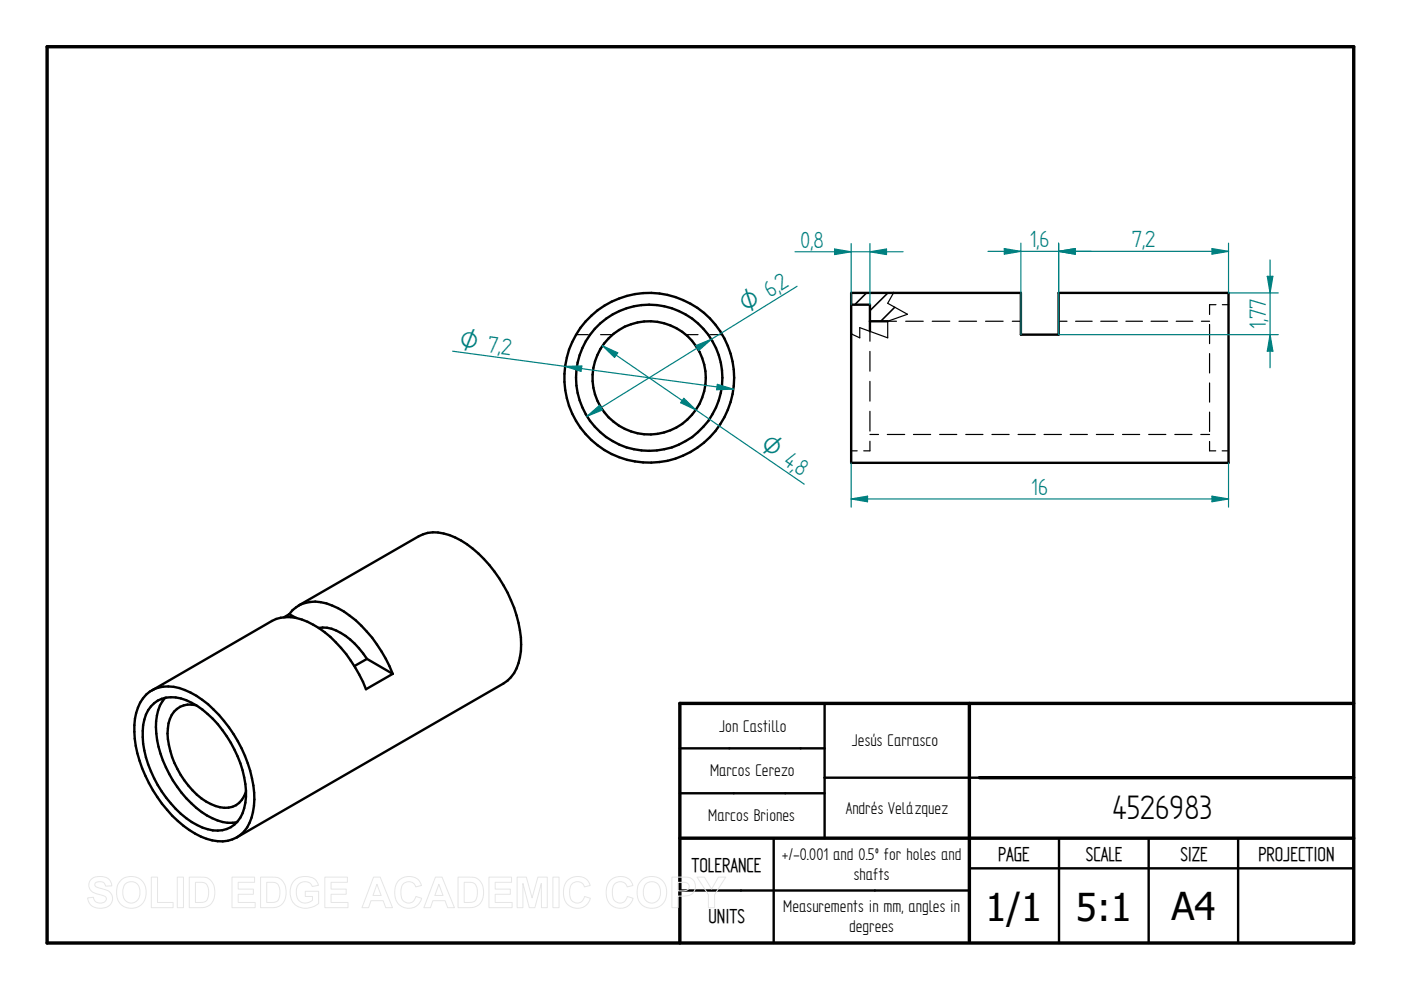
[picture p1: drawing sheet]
<svg xmlns="http://www.w3.org/2000/svg" width="297mm" height="210mm" viewBox="0 0 297 210" stroke-linecap="round" stroke-linejoin="round" font-family="sans-serif">
<path d="M10 9.9h277v190h-277zM205.5 149.1v50.5M287 149.1h-142.9v50.8M144.1 177.7h142.9M207.6 164.9h79.4" fill="none" stroke="#000" stroke-width=".72"/>
<g fill="none" stroke="#000" stroke-width=".51">
<path d="M180.5 64.6h3.9v5.6M180.5 62.1h35.9v8.9h8v-8.9h36.1v36h-80zM184.4 68.1h3.8M61.3 130.2a6.9 6.9 0 0 1 7.9-2.3 21.5 21.5 0 0 1 10.7 8.8 28.7 28.7 0 0 1 3.4 6.2M61.3 130.2l1.5 .8M61.3 130.2l-1.1 .7M63.3 128.4l25.5-14.7a8.9 8.9 0 0 1 8.9 .9 28.2 28.2 0 0 1 12.8 22.1 10 10 0 0 1-2.9 7.6l-57.4 33.2M67.6 133.1a7.4 7.4 0 0 1 5.7 1.7 17.5 17.5 0 0 1 4.5 4.9M77.8 139.7l5.5 3.2M77.8 139.7l-2.7 1.5M31 147.3a7.4 7.4 0 0 1 8.2-1 21.7 21.7 0 0 1 9.4 7.9 27.3 27.3 0 0 1 5.3 15.3 9.9 9.9 0 0 1-2.9 7.5 7.8 7.8 0 0 1-8.4 .4 25.4 25.4 0 0 1-11.8-12.9 21.1 21.1 0 0 1-1.9-13.3 8.1 8.1 0 0 1 2.1-3.9zM32 149.8a6.3 6.3 0 0 1 7.5-1.3 21.9 21.9 0 0 1 10.9 11.9 16.8 16.8 0 0 1 1 12 5.8 5.8 0 0 1-7.4 3.4 17.6 17.6 0 0 1-8.8-6.7 22.8 22.8 0 0 1-4.9-14.1 8.6 8.6 0 0 1 1.7-5.2z"/>
<path d="M35 148a9.4 9.4 0 0 0-1.9 7.5 24.4 24.4 0 0 0 10.8 17.4 8.8 8.8 0 0 0 6.3 1.4M41.6 149.5a4.6 4.6 0 0 0-5.9 3.9 16.1 16.1 0 0 0 2.6 10.9 14.3 14.3 0 0 0 8.3 6.9 4.4 4.4 0 0 0 5.6-3.3M83.3 142.9l-5.7 3.2a27.2 27.2 0 0 0-11.2-13.6 8.8 8.8 0 0 0-8.7-.8l-25.5 14.7M144.1 158.7h30.7M174.8 149.1v28.6M144.1 168.2h30.7M164 177.7v22.2M207.6 164.9h-32.8M224.5 177.7v22.2M243.5 177.7v22.2M262.5 177.7v22.2M144.1 188.8h61.4"/>
<path d="M205.5 184.1h81.5"/>
<circle cx="137.6" cy="80.1" r="18"/>
<circle cx="137.6" cy="80.1" r="12"/>
<circle cx="137.6" cy="80.1" r="15.5"/>
</g>
<g fill="none" stroke="#000" stroke-width=".25">
<path d="M122.1 71h2.6M127.3 71h2.6M145.4 71h2.6M150.6 71h2.6M184.4 70.2v2.1M184.4 74.5v4.2M188.2 68.1v3.5l-5.9-2.1v2.1l-1.8-.8M188.2 68.1h1.9M189.4 62.1l-1.2 2.2 4.2 2.3-4.2 1.5M192 68.1h3.7M197.7 68.1h3.7M203.3 68.1h3.7"/>
<path d="M209 68.1h3.7M214.6 68.1h1.8M224.4 68.1h1.8M228 68.1h3.6M233.4 68.1h3.5M238.7 68.1h3.5M244 68.1h3.6M249.4 68.1h3.5M254.7 68.1h1.8M256.5 68.8v4.1M256.5 75v4.1M257.8 64.6h-1.3v2.1"/>
<path d="M259.2 64.6h1.3M180.5 95.6h1.2M184.4 92.1h1.9M184.4 80.9v4.1M184.4 87.2v4.2M184.4 93.6v2h-1.3M188.1 92.1h3.7M193.7 92.1h3.6M199.2 92.1h3.7M204.8 92.1h3.6M210.3 92.1h3.6M215.9 92.1h3.6"/>
<path d="M221.4 92.1h3.6M226.9 92.1h3.6M232.4 92.1h3.7M238 92.1h3.6M243.5 92.1h3.7M249.1 92.1h3.6M254.6 92.1h1.9M256.5 81.2v4.1M256.5 87.4v4.1M256.5 93.6v2h1.3M259.1 95.6h1.4"/>
</g>
<path d="M183.7 62.1l-2.5 2.5M188.3 62.1l-3.9 3.8M189.7 65.2l-3 2.9" fill="none" stroke="#000" stroke-width=".34"/>
<path d="M127.8 73.3l42.7 29.4M127.8 73.3l3.2 1.5-.7 1z" fill="none" stroke="#008080" stroke-width=".25"/>
<path d="M127.8 73.3l3.2 1.5-.7 1z" fill="#008080"/>
<path d="M145 84.5l2.5 2.4-3.2-1.5z" fill="none" stroke="#008080" stroke-width=".25"/>
<path d="M145 84.5l2.5 2.4-3.2-1.5z" fill="#008080"/>
<path d="M169 60.7l-44.5 27.6M124.5 88.3l2.6-2.4 .7 1z" fill="none" stroke="#008080" stroke-width=".25"/>
<path d="M124.5 88.3l2.6-2.4 .7 1z" fill="#008080"/>
<path d="M147.5 73.3l3.3-1.4-2.6 2.4z" fill="none" stroke="#008080" stroke-width=".25"/>
<path d="M147.5 73.3l3.3-1.4-2.6 2.4z" fill="#008080"/>
<path d="M96 74.5l59.5 8M152.1 81.5l3.4 1-3.6 .1z" fill="none" stroke="#008080" stroke-width=".25"/>
<path d="M152.1 81.5l3.4 1-3.6 .1z" fill="#008080"/>
<path d="M119.8 77.7l3.6-.1-.2 1.1z" fill="none" stroke="#008080" stroke-width=".25"/>
<path d="M119.8 77.7l3.6-.1-.2 1.1z" fill="#008080"/>
<path d="M180.5 51.6v13M184.4 51.6v13M184.4 53.4l3.6-.6v1.2z" fill="none" stroke="#008080" stroke-width=".25"/>
<path d="M184.4 53.4l3.6-.6v1.2z" fill="#008080"/>
<path d="M177 52.8l3.5 .6-3.5 .6z" fill="none" stroke="#008080" stroke-width=".25"/>
<path d="M177 52.8l3.5 .6-3.5 .6z" fill="#008080"/>
<path d="M168.6 53.4h22.9M216.4 51.6v19.4M224.4 51.6v19.4M224.4 53.3l3.6-.6v1.2z" fill="none" stroke="#008080" stroke-width=".25"/>
<path d="M224.4 53.3l3.6-.6v1.2z" fill="#008080"/>
<path d="M212.9 52.7l3.5 .6-3.5 .6z" fill="none" stroke="#008080" stroke-width=".25"/>
<path d="M212.9 52.7l3.5 .6-3.5 .6z" fill="#008080"/>
<path d="M209.5 53.3h21.9M224.4 51.6v10.5M257 52.7l3.5 .6-3.5 .6zM260.5 51.6v10.5" fill="none" stroke="#008080" stroke-width=".25"/>
<path d="M257 52.7l3.5 .6-3.5 .6z" fill="#008080"/>
<path d="M224.4 53.3l3.6-.6v1.2z" fill="none" stroke="#008080" stroke-width=".25"/>
<path d="M224.4 53.3l3.6-.6v1.2z" fill="#008080"/>
<path d="M224.4 53.3h36.1M180.5 98.1v9.4M260.5 98.1v9.4M180.5 105.8l3.4-.6v1.2z" fill="none" stroke="#008080" stroke-width=".25"/>
<path d="M180.5 105.8l3.4-.6v1.2z" fill="#008080"/>
<path d="M257 105.2l3.5 .6-3.5 .6z" fill="none" stroke="#008080" stroke-width=".25"/>
<path d="M257 105.2l3.5 .6-3.5 .6z" fill="#008080"/>
<path d="M268.7 58.6h1.2l-.6 3.5zM224.4 71h46.6M260.5 62.1h10.5M180.5 105.8h80" fill="none" stroke="#008080" stroke-width=".25"/>
<path d="M268.7 58.6h1.2l-.6 3.5z" fill="#008080"/>
<path d="M269.3 71l.6 3.5h-1.2z" fill="none" stroke="#008080" stroke-width=".25"/>
<path d="M269.3 71l.6 3.5h-1.2z" fill="#008080"/>
<path d="M269.3 55.1v22.9" fill="none" stroke="#008080" stroke-width=".25"/>
<g fill="none" stroke="#e6e6e6" stroke-width=".21">
<path d="M19.3 186.5a3.1 3.1 0 0 1 4 .2l.4 1.1-1.3 .1a1.28 1.28 0 0 0-1-1 1.28 1.28 0 0 0-1.3 .5v.4a5.6 5.6 0 0 0 2.5 .9 1.98 1.98 0 0 1 1.2 2.4 1.98 1.98 0 0 1-2.2 1.5 2.48 2.48 0 0 1-3-2.2l1.2-.2a1.44 1.44 0 0 0 1.3 1.3 1.44 1.44 0 0 0 1.5-.9 1.18 1.18 0 0 0-1.4-.9 2.36 2.36 0 0 1-2.4-2l.1-.7zM25.8 186.5a3.3 3.3 0 0 1 3.9-.1 3.3 3.3 0 0 1 1.2 3.8 3.2 3.2 0 0 1-3.8 2.3 3.2 3.2 0 0 1-2.4-3.8 3 3 0 0 1 1.1-2.2zM26.5 187.5a1.87 1.87 0 0 1 2.2-.4 1.87 1.87 0 0 1 1 2.1 1.87 1.87 0 0 1-1.8 2.3 1.87 1.87 0 0 1-1.9-2.3l.1-.8zM32.1 186h1.3v5.3h3.3v1.1h-4.6zM37.6 186h1.3v6.4h-1.3zM40.1 186h2.4a2.79 2.79 0 0 1 3 3.3 2.79 2.79 0 0 1-2.9 3.1h-2.5zM41.4 187.1a2.64 2.64 0 0 1 2.5 .5 3.3 3.3 0 0 1-.3 3.5l-.8 .2h-1.4zM49.2 186h4.8v1.1h-3.5v1.4h3.2v1.1h-3.2v1.7h3.6v1.1h-4.9zM55.2 186h2.4a2.79 2.79 0 0 1 3.1 3.3 2.79 2.79 0 0 1-3 3.1h-2.5zM56.6 187.1a2.64 2.64 0 0 1 2.4 .5 3.3 3.3 0 0 1-.3 3.5l-.8 .2h-1.3zM62.3 186.8a3.6 3.6 0 0 1 4.6-.2l.6 1.1-1.3 .3a1.8 1.8 0 0 0-2.2-1 1.8 1.8 0 0 0-1.2 2.1 2.01 2.01 0 0 0 1.1 2.2 2.01 2.01 0 0 0 2.3-.4v-.8h-1.5v-1.1h2.9v2.6a3.8 3.8 0 0 1-5.5-.3 4 4 0 0 1 .2-4.5zM68.9 186h4.8v1.1h-3.5v1.4h3.2v1.1h-3.2v1.7h3.6v1.1h-4.9z"/>
<path d="M79.2 186h1.4l2.6 6.4h-1.4l-.6-1.4h-2.5l-.6 1.4h-1.4zM79.9 187.5l.9 2.4h-1.7zM84.5 186.7a2.87 2.87 0 0 1 4.9 1l-1.3 .3a1.6 1.6 0 0 0-1.8-1 1.6 1.6 0 0 0-1.3 1.7 2.19 2.19 0 0 0 1.3 2.7 1.55 1.55 0 0 0 1.9-1.3l1.2 .4a2.93 2.93 0 0 1-3.4 2 2.93 2.93 0 0 1-2.3-3.3v-.6a3.2 3.2 0 0 1 .8-1.9zM92.3 186h1.4l2.6 6.4h-1.4l-.5-1.4h-2.6l-.5 1.4h-1.4zM93 187.5l.9 2.4h-1.7zM97.1 186h2.4a2.79 2.79 0 0 1 3 3.3 2.79 2.79 0 0 1-2.9 3.1h-2.5zM98.4 187.1a2.64 2.64 0 0 1 2.4 .5 3.3 3.3 0 0 1-.2 3.5l-.9 .2h-1.3zM103.7 186h4.8v1.1h-3.5v1.4h3.2v1.1h-3.2v1.7h3.6v1.1h-4.9zM109.6 186h2l1.2 4.4 1.2-4.4h2v6.4h-1.2v-5.1l-1.4 5.1h-1.2l-1.3-5.1v5.1h-1.3zM117.2 186h1.3v6.4h-1.3zM120.3 186.7a2.87 2.87 0 0 1 4.8 1l-1.2 .3a1.6 1.6 0 0 0-1.9-1 1.6 1.6 0 0 0-1.2 1.7 2.19 2.19 0 0 0 1.3 2.7 1.55 1.55 0 0 0 1.8-1.3l1.3 .4a2.93 2.93 0 0 1-3.5 2 2.93 2.93 0 0 1-2.2-3.3v-.6a3.2 3.2 0 0 1 .8-1.9zM129.3 186.7a2.87 2.87 0 0 1 4.9 1l-1.2 .3a1.6 1.6 0 0 0-1.9-1 1.6 1.6 0 0 0-1.3 1.7 2.19 2.19 0 0 0 1.3 2.7 1.55 1.55 0 0 0 1.9-1.3l1.2 .4a2.93 2.93 0 0 1-3.4 2 2.93 2.93 0 0 1-2.3-3.3l.1-.6a3.2 3.2 0 0 1 .7-1.9z"/>
<path d="M136.2 186.5a3.3 3.3 0 0 1 3.9-.1 3.3 3.3 0 0 1 1.1 3.8 3.2 3.2 0 0 1-3.7 2.3 3.2 3.2 0 0 1-2.4-3.8 3 3 0 0 1 1.1-2.2zM136.9 187.5a1.87 1.87 0 0 1 2.2-.4 1.87 1.87 0 0 1 .9 2.1 1.87 1.87 0 0 1-1.8 2.3 1.87 1.87 0 0 1-1.8-2.3l.1-.8zM142.4 186h2.1a2.5 2.5 0 0 1 2.7 1 2.08 2.08 0 0 1-.1 2.2 2.08 2.08 0 0 1-2.1 .8h-1.2v2.4h-1.4zM143.8 187.1h.6a1.28 1.28 0 0 1 1.7 .9 1.22 1.22 0 0 1-1.6 .9h-.7zM147.8 186h1.5l1.6 2.5 1.4-2.5h1.6l-2.4 3.7v2.7h-1.3v-2.7z"/>
</g>
<g font-size="8.1">
<text x="235.9" y="173.7">4526983</text>
<text x="208.9" y="195.3">1/1</text>
<text x="228.1" y="195.3">5:1</text>
<text x="248.4" y="195.1">A4</text>
</g>
<g font-size="5.6" fill="#008080">
<text x="169.8" y="52.5">0,8</text>
<text x="218.4" y="52.4">1,6</text>
<text x="239.9" y="52.4">7,2</text>
<text x="165.6" y="61.7" transform="rotate(-32 165.6 61.7)">2</text>
<text x="268.4" y="69.8" transform="rotate(-90 268.4 69.8)">1,77</text>
<text x="106.1" y="75" transform="rotate(8 106.1 75)">2</text>
<text x="168.1" y="99.9" transform="rotate(34 168.1 99.9)">8</text>
<text x="218.6" y="104.9">16</text>
</g>
<g font-size="5.4" fill="#008080">
<text x="158.2" y="66.3" transform="rotate(-32 158.2 66.3)">O 6,</text>
<text x="97.3" y="73.8" transform="rotate(8 97.3 73.8)">O 7,</text>
<text x="161" y="95" transform="rotate(34 161 95)">O 4,</text>
</g>
<g font-size="4.8">
<text x="146.6" y="184.8">TOLERANCE</text>
<text x="211.6" y="182.5">PAGE</text>
<text x="230.2" y="182.5">SCALE</text>
<text x="250.3" y="182.5">SIZE</text>
<text x="266.8" y="182.5">PROJECTION</text>
<text x="150.2" y="195.8">UNITS</text>
</g>
<g font-size="4.1">
<text x="152.5" y="155.1">Jon Castillo</text>
<text x="180.6" y="158.2">Jesús Carrasco</text>
<text x="150.5" y="164.5">Marcos Cerezo</text>
<text x="179.3" y="172.6">Andrés Velázquez</text>
<text x="150.2" y="174.1">Marcos Briones</text>
<text x="165.8" y="182.4">+/-0.001 and 0.5º for holes and</text>
<text x="181" y="186.6">shafts</text>
<text x="166.1" y="193.5">Measurements in mm, angles in</text>
<text x="180" y="197.6">degrees</text>
</g>
</svg>
